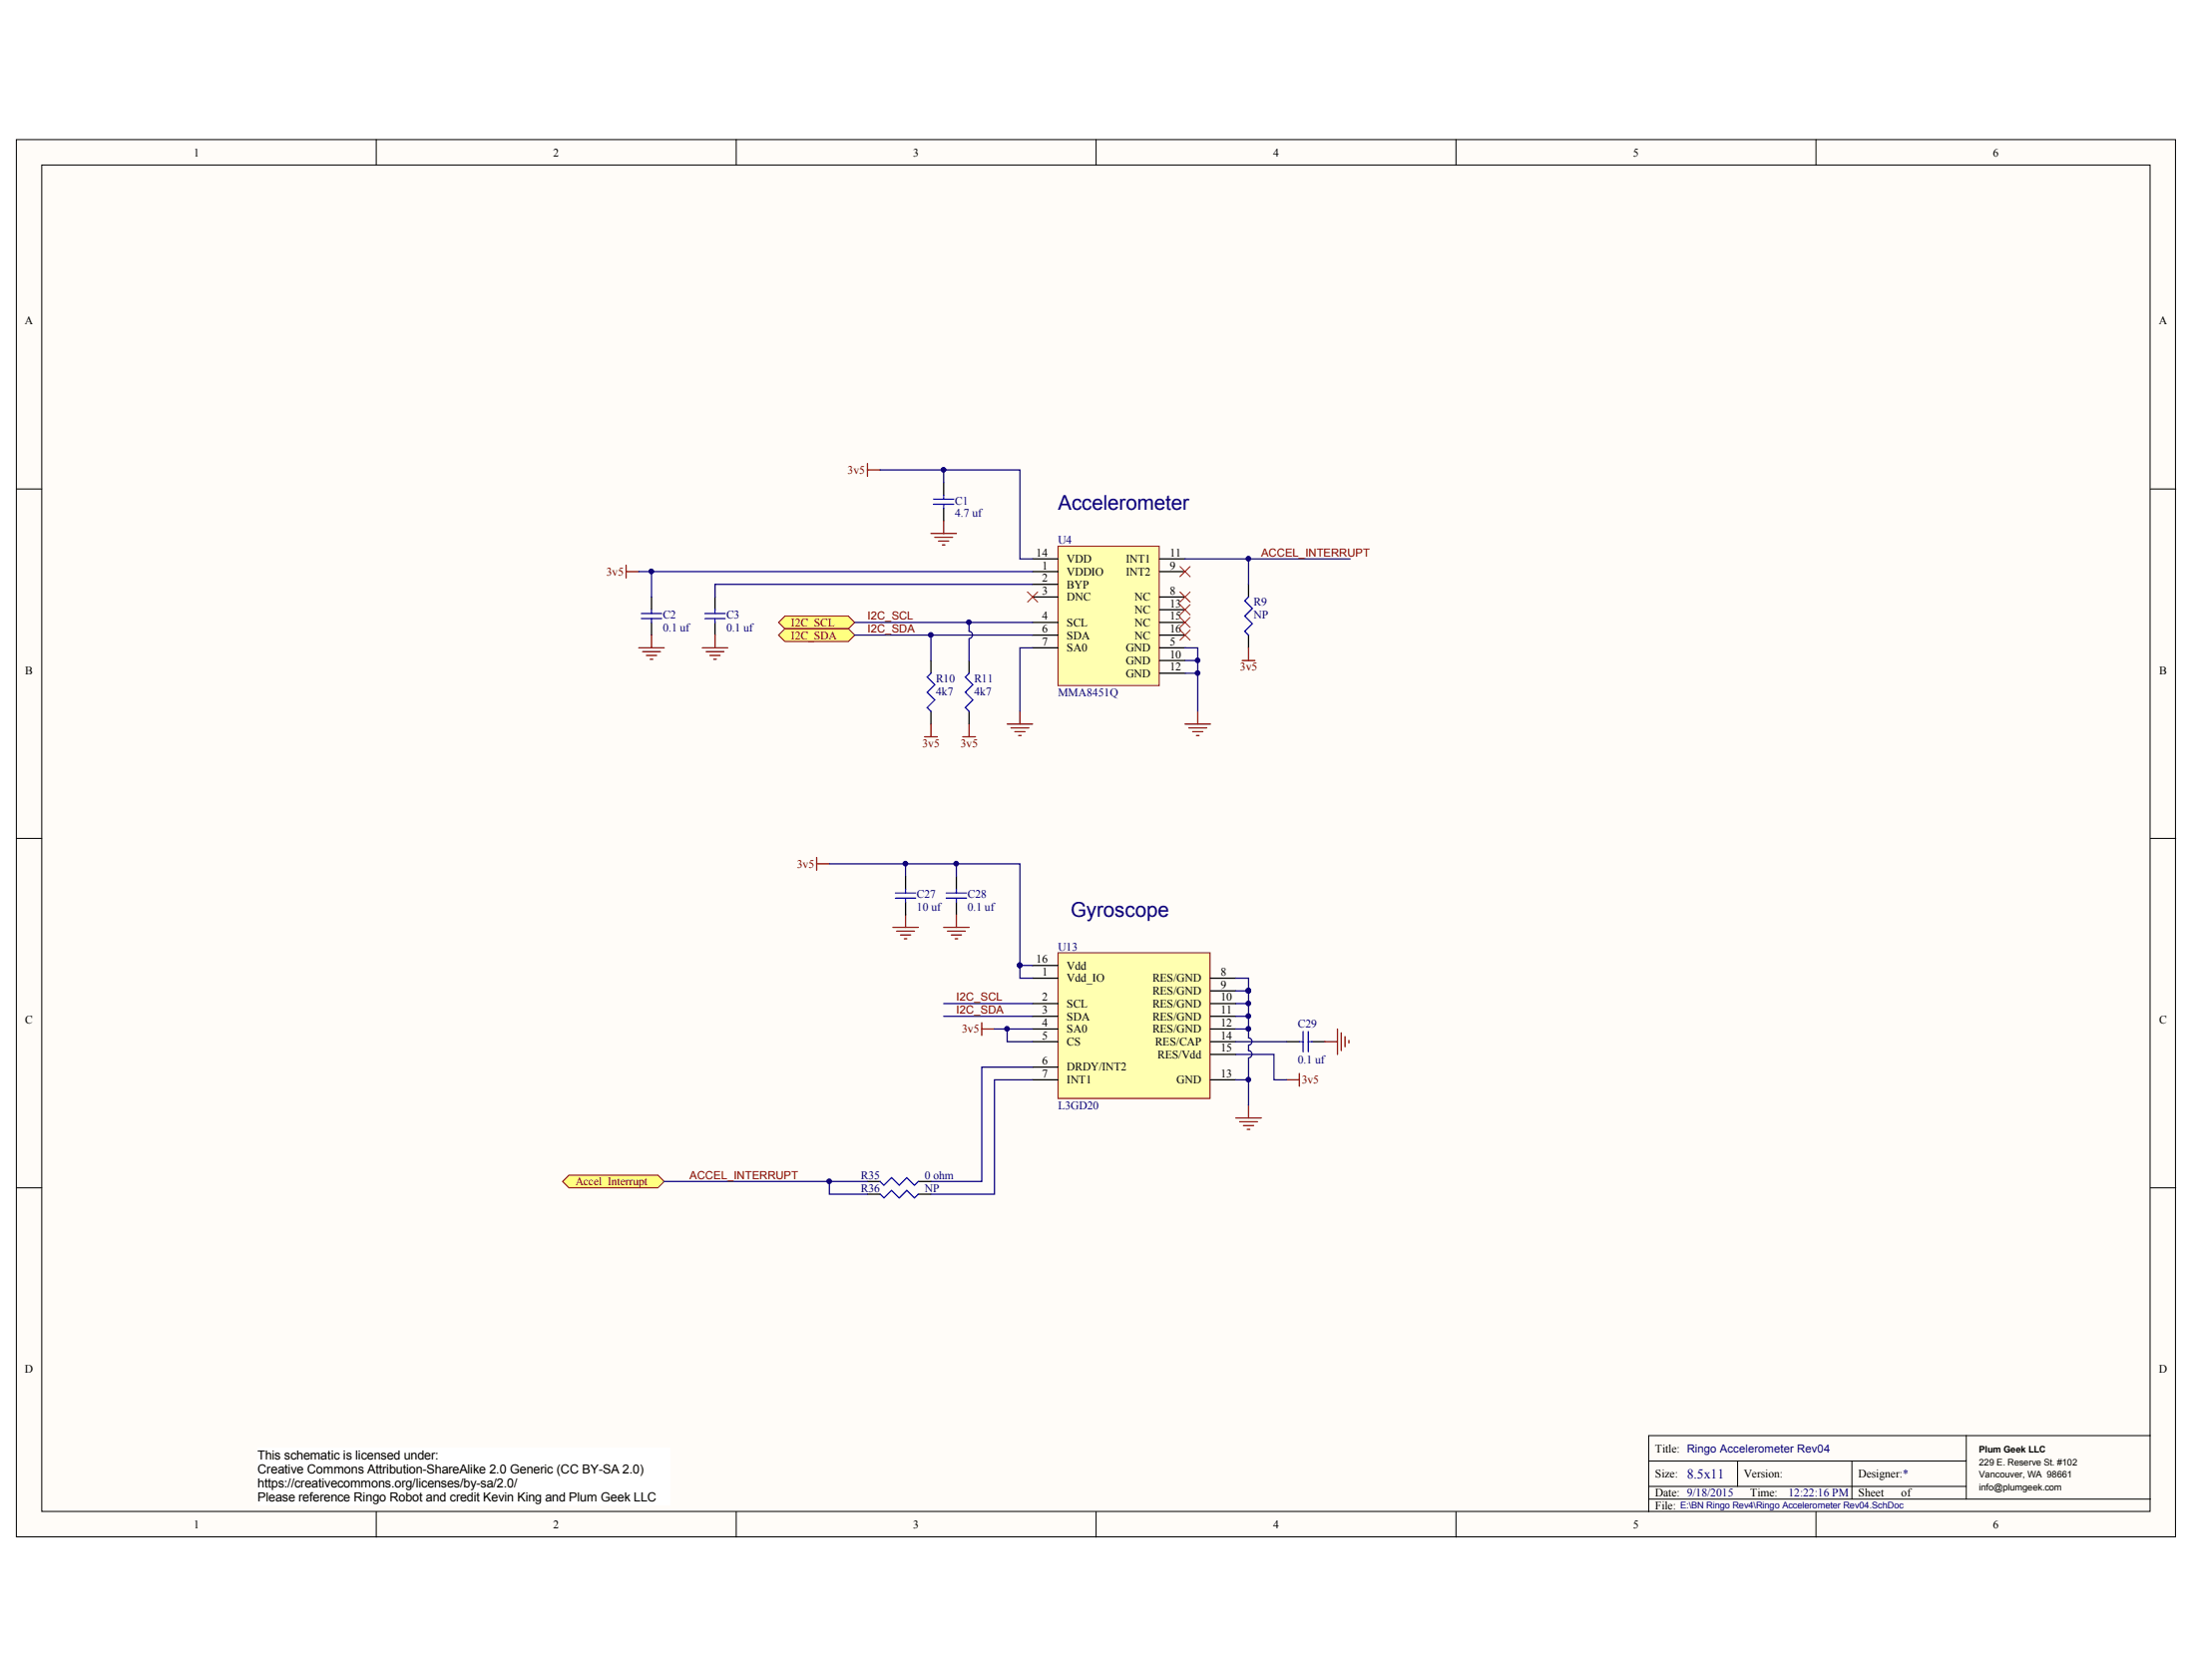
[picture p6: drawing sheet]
<svg xmlns="http://www.w3.org/2000/svg" width="272mm" height="208mm" viewBox="0 0 272 208" stroke-linecap="round" stroke-linejoin="round" font-family="sans-serif">
<g fill="#fffcf8" stroke="#000" stroke-width=".12">
<path d="M2 17.3h267.5v173.1h-267.5z"/>
<path d="M5.2 20.4h261.1v166.9h-261.1z"/>
</g>
<g fill="none" stroke="#000" stroke-width=".12">
<path d="M46.6 17.3v3.1M91.2 17.3v3.1M135.8 17.3v3.1M180.3 17.3v3.1M224.9 17.3v3.1M2 60.6h3.2M266.4 60.6h3.1M2 103.9h3.2M266.4 103.9h3.1M2 147.2h3.2M266.4 147.2h3.1M243.5 177.9v7.8"/>
<path d="M266.4 177.9h-62.2v9.4M46.6 187.3v3.2M91.2 187.3v3.2M135.8 187.3v3.2M180.3 187.3v3.2M204.2 181h39.3M204.2 185.7h62.2M204.2 184.2h39.3M215.2 181v3.2M224.9 187.3v3.2M229.4 181v4.7"/>
</g>
<path d="M131 67.7h12.6v17.2h-12.6z" fill="#ffffb0" stroke="#800000" stroke-width=".12"/>
<g fill="none" stroke="#000" stroke-width=".16">
<path d="M127.9 70.8h3.1M127.9 72.4h3.1M127.9 74h3.1M127.9 77.1h3.1M127.9 78.7h3.1M127.9 69.2h3.1M143.6 70.8h3.2M143.6 74h3.2M143.6 77.1h3.2M143.6 78.7h3.2M143.6 69.2h3.2M143.6 75.5h3.2"/>
<path d="M127.9 80.3h3.1M143.6 80.3h3.2M143.6 81.8h3.2M143.6 83.4h3.2"/>
</g>
<path d="M124.7 89.7h3.2M125.2 90.2h2.2M125.7 90.7h1.3M126.2 91.1h.3M126.3 88.1v1.6M146.8 89.7h3.1M147.2 90.2h2.3M147.7 90.7h1.3M148.2 91.1h.3M148.3 88.1v1.6" fill="none" stroke="#800000" stroke-width=".16"/>
<path d="M127.9 80.3h-1.6v7.8M146.8 81.8h1.5M146.8 83.4h1.5" fill="none" stroke="#11037f" stroke-width=".16"/>
<g fill="#000080" stroke="#000080" stroke-width=".12">
<circle cx="148.3" cy="81.8" r=".29"/>
<circle cx="148.3" cy="83.4" r=".29"/>
</g>
<path d="M127.3 73.3l1.2 1.3M128.5 73.3l-1.2 1.3M146.1 70.2l1.3 1.2M147.4 70.2l-1.3 1.2" fill="none" stroke="#f00" stroke-width=".12"/>
<g fill="#ffff80" stroke="#800000" stroke-width=".12">
<path d="M97.2 76.3h7.9l.8 .8-.8 .8h-7.9l-.8-.8z" fill-rule="evenodd"/>
<path d="M97.2 77.9h7.9l.8 .8-.8 .8h-7.9l-.8-.8z" fill-rule="evenodd"/>
</g>
<path d="M109 58.2h17.3v11h1.6M116.9 58.2v1.6M79.1 70.8h48.8M80.7 70.8v3.2M105.9 77.1h22M105.9 78.7h22M115.3 78.7v3.1M120 77.1v1.1a.45 .45 0 0 1 .5 .5 .45 .45 0 0 1-.5 .4M120 79.2v2.6M127.9 72.4h-39.3v1.6M146.8 69.2h20.4M154.6 69.2v3.2" fill="none" stroke="#11037f" stroke-width=".16"/>
<path d="M116.9 59.8v1.6M80.7 74v1.5M80.7 77.1v1.6M88.6 74v1.5M88.6 77.1v1.6M116.9 62.9v1.6M154.6 72.4v1.6M154.6 78.7v1.6M115.3 81.8v1.6M115.3 88.1v1.6M120 81.8v1.6M120 88.1v1.6" fill="none" stroke="#000" stroke-width=".16"/>
<g fill="none" stroke="#00f" stroke-width=".16">
<path d="M79.4 76h2.6M79.4 76.6h2.6M80.7 75.5v.5M80.7 76.6v.5M87.3 76h2.5M87.3 76.6h2.5M88.6 75.5v.5M88.6 76.6v.5M115.6 61.8h2.5M115.6 62.5h2.5M116.9 61.4v.4M116.9 62.5v.4"/>
<path d="M154.6 74l-.4 .4 .9 1-.9 .9 .9 1-.9 .9 .4 .5M115.3 83.4l-.5 .5 1 .9-1 1 1 .9-1 1 .5 .4M120 83.4l-.4 .5 .9 .9-.9 1 .9 .9-.9 1 .4 .4"/>
</g>
<g fill="#000080" stroke="#000080" stroke-width=".12">
<circle cx="120" cy="77.1" r=".29"/>
<circle cx="115.3" cy="78.7" r=".29"/>
<circle cx="154.6" cy="69.2" r=".29"/>
<circle cx="80.7" cy="70.8" r=".29"/>
<circle cx="116.9" cy="58.2" r=".29"/>
</g>
<g fill="none" stroke="#800000" stroke-width=".16">
<path d="M107.4 57.4v1.6M107.4 58.2h1.6M77.5 70v1.6M77.5 70.8h1.6M80.7 78.7v1.6M88.6 78.7v1.6M115.3 66.1h3.2M115.8 66.6h2.2M116.3 67h1.2M116.7 67.5h.3M116.9 64.5v1.6M79.1 80.3h3.2"/>
<path d="M79.6 80.7h2.2M80.1 81.2h1.2M80.5 81.7h.4M87 80.3h3.1M87.5 80.7h2.2M87.9 81.2h1.3M88.4 81.7h.3M114.5 91.3h1.6M115.3 89.7v1.6M119.2 91.3h1.6M120 89.7v1.6M153.9 81.8h1.5"/>
<path d="M154.6 80.3v1.5"/>
</g>
<path d="M131 118h18.9v18.1h-18.9z" fill="#ffffb0" stroke="#800000" stroke-width=".12"/>
<g fill="none" stroke="#000" stroke-width=".16">
<path d="M127.9 119.6h3.1M127.9 121.2h3.1M127.9 124.3h3.1M127.9 125.9h3.1M127.9 127.5h3.1M127.9 129.1h3.1M127.9 132.2h3.1M127.9 133.8h3.1M149.9 121.2h3.2M149.9 124.3h3.2M149.9 125.9h3.2M149.9 127.5h3.2"/>
<path d="M149.9 129.1h3.2M149.9 133.8h3.2M149.9 122.8h3.2M149.9 130.6h3.2"/>
</g>
<path d="M70.5 145.6h11l.8 .8-.8 .8h-11l-.8-.8z" fill-rule="evenodd" fill="#ffff80" stroke="#800000" stroke-width=".12"/>
<path d="M112.2 108.6v1.6M112.2 111.7v1.6M118.5 108.6v1.6M118.5 111.7v1.6M159.4 129.1h1.5M162.5 129.1h1.6M107.4 146.4h1.6M107.4 147.9h1.6M113.7 146.4h1.6M113.7 147.9h1.6" fill="none" stroke="#000" stroke-width=".16"/>
<g fill="none" stroke="#00f" stroke-width=".16">
<path d="M110.9 110.6h2.5M110.9 111.3h2.5M112.2 110.2v.4M112.2 111.3v.4M117.2 110.6h2.5M117.2 111.3h2.5M118.5 110.2v.4M118.5 111.3v.4M160.9 129.1h.5M161.4 127.8v2.5M162 127.8v2.5M162 129.1h.5"/>
<path d="M109 146.4l.5 .4 .9-.9 1 .9 .9-.9 1 .9 .4-.4M109 147.9l.5 .5 .9-.9 1 .9 .9-.9 1 .9 .4-.5"/>
</g>
<g fill="none" stroke="#11037f" stroke-width=".16">
<path d="M146.8 80.3h1.5v7.8M102.7 107h23.6v12.6M112.2 107v1.6M118.5 107v1.6M126.3 119.6v1.6h1.6M126.3 119.6h1.6M116.9 125.9h11M116.9 124.3h11M123.2 127.5h4.7M124.7 127.5v1.6h3.2M127.9 132.2h-6.3v14.2h-6.3M127.9 133.8h-4.7v14.1h-7.9"/>
<path d="M153.1 130.6h4.7v3.2h1.6M153.1 121.2h1.5v1.6M153.1 127.5h1.5M153.1 125.9h1.5M153.1 124.3h1.5M153.1 129.1h6.3M153.1 133.8h1.5M153.1 122.8h1.5M154.6 122.8v5.8a.45 .45 0 0 1 .5 .4 .45 .45 0 0 1-.5 .5M154.6 129.5v.7a.45 .45 0 0 1 .5 .4 .45 .45 0 0 1-.5 .5M154.6 131.1v5.8M82.3 146.4h25.1"/>
<path d="M102.7 146.4v1.5h4.7"/>
</g>
<g fill="#000080" stroke="#000080" stroke-width=".12">
<circle cx="102.7" cy="146.4" r=".29"/>
<circle cx="112.1" cy="107" r=".29"/>
<circle cx="118.4" cy="107" r=".29"/>
<circle cx="124.7" cy="127.5" r=".29"/>
<circle cx="126.3" cy="119.6" r=".29"/>
<circle cx="154.6" cy="133.8" r=".29"/>
<circle cx="154.6" cy="127.5" r=".29"/>
<circle cx="154.6" cy="125.9" r=".29"/>
<circle cx="154.6" cy="124.3" r=".29"/>
<circle cx="154.6" cy="122.7" r=".29"/>
</g>
<g fill="none" stroke="#800000" stroke-width=".16">
<path d="M101.1 106.2v1.6M101.1 107h1.6M110.6 114.9h3.1M111.1 115.4h2.2M111.5 115.8h1.3M112 116.3h.3M112.2 113.3v1.6M116.9 114.9h3.1M117.4 115.4h2.2M117.8 115.8h1.3M118.3 116.3h.3M118.5 113.3v1.6"/>
<path d="M121.6 126.7v1.6M121.6 127.5h1.6M153.1 138.5h3.1M153.5 139h2.2M154 139.4h1.3M154.5 139.9h.3M154.6 136.9v1.6M159.4 133.8h1.5M160.9 133v1.6M164.1 129.1h1.6M165.7 127.5v3.1M166.1 128v2.2"/>
<path d="M166.6 128.4v1.3M167.1 128.9v.3"/>
</g>
<path d="M146.1 73.3l1.3 1.3M146.1 74.9l1.3 1.3M146.1 76.5l1.3 1.2M146.1 78.1l1.3 1.2M147.4 73.3l-1.3 1.3M147.4 74.9l-1.3 1.3M147.4 76.5l-1.3 1.2M147.4 78.1l-1.3 1.2" fill="none" stroke="#f00" stroke-width=".12"/>
<path d="M31.9 179.4h51.1v7.1h-51.1z" fill="#fff" stroke="#fff" stroke-width=".12"/>
<g font-size="2.5" fill="#000080">
<text x="131" y="63.2">Accelerometer</text>
<text x="132.6" y="113.6">Gyroscope</text>
</g>
<text font-size="1.7" fill="#000080" x="208.9" y="183.2">8.5x11</text>
<g font-size="1.6">
<text x="31.9" y="180.8">This schematic is licensed under:</text>
<text x="31.9" y="182.6">Creative Commons Attribution-ShareAlike 2.0 Generic (CC BY-SA 2.0)</text>
<text x="31.9" y="184.3">https://creativecommons.org/licenses/by-sa/2.0/</text>
<text x="31.9" y="186">Please reference Ringo Robot and credit Kevin King and Plum Geek LLC</text>
</g>
<g font-size="1.4">
<text x="24" y="19.4">1</text>
<text x="68.5" y="19.4">2</text>
<text x="113.1" y="19.4">3</text>
<text x="157.7" y="19.4">4</text>
<text x="202.3" y="19.4">5</text>
<text x="246.8" y="19.4">6</text>
<text x="3.1" y="40.2">A</text>
<text x="267.4" y="40.2">A</text>
<text x="128.3" y="69">14</text>
<text x="129.1" y="70.5">1</text>
<text x="132.1" y="71.3">VDDIO</text>
<text x="132.1" y="69.7">VDD</text>
<text x="139.4" y="71.3">INT2</text>
<text x="139.4" y="69.7">INT1</text>
<text x="144.9" y="70.5">9</text>
<text x="144.9" y="69">11</text>
<text x="129.1" y="72.1">2</text>
<text x="129.1" y="73.6">3</text>
<text x="129.1" y="76.8">4</text>
<text x="132.1" y="72.9">BYP</text>
<text x="132.1" y="74.4">DNC</text>
<text x="132.1" y="77.6">SCL</text>
<text x="140.5" y="74.4">NC</text>
<text x="140.5" y="76">NC</text>
<text x="140.5" y="77.6">NC</text>
<text x="144.9" y="73.6">8</text>
<text x="144.9" y="75.2">13</text>
<text x="144.9" y="76.8">15</text>
<text x="3.1" y="83.5">B</text>
<text x="129.1" y="78.4">6</text>
<text x="129.1" y="80">7</text>
<text x="132.1" y="79.2">SDA</text>
<text x="132.1" y="80.7">SA0</text>
<text x="139.4" y="80.7">GND</text>
<text x="139.4" y="82.3">GND</text>
<text x="139.4" y="83.9">GND</text>
<text x="140.5" y="79.2">NC</text>
<text x="144.9" y="80">5</text>
<text x="144.9" y="81.5">10</text>
<text x="144.9" y="83.1">12</text>
<text x="144.9" y="78.4">16</text>
<text x="267.5" y="83.5">B</text>
<text x="128.3" y="119.3">16</text>
<text x="129.1" y="120.9">1</text>
<text x="129.1" y="124">2</text>
<text x="129.1" y="125.6">3</text>
<text x="132.1" y="121.7">Vdd_IO</text>
<text x="132.1" y="120.1">Vdd</text>
<text x="132.1" y="124.8">SCL</text>
<text x="142.7" y="121.7">RES/GND</text>
<text x="142.7" y="123.2">RES/GND</text>
<text x="142.7" y="124.8">RES/GND</text>
<text x="151.2" y="120.9">8</text>
<text x="151.2" y="122.5">9</text>
<text x="151.2" y="124">10</text>
<text x="151.2" y="125.6">11</text>
<text x="3.1" y="126.8">C</text>
<text x="129.1" y="127.2">4</text>
<text x="129.1" y="128.8">5</text>
<text x="129.1" y="131.9">6</text>
<text x="132.1" y="126.4">SDA</text>
<text x="132.1" y="128">SA0</text>
<text x="132.1" y="129.6">CS</text>
<text x="142.7" y="126.4">RES/GND</text>
<text x="142.7" y="128">RES/GND</text>
<text x="143.1" y="129.6">RES/CAP</text>
<text x="143.4" y="131.1">RES/Vdd</text>
<text x="151.2" y="127.2">12</text>
<text x="151.2" y="128.8">14</text>
<text x="151.2" y="130.3">15</text>
<text x="267.5" y="126.8">C</text>
<text x="129.1" y="133.5">7</text>
<text x="132.1" y="132.7">DRDY/INT2</text>
<text x="132.1" y="134.3">INT1</text>
<text x="145.7" y="134.3">GND</text>
<text x="151.2" y="133.5">13</text>
<text x="3.1" y="170.1">D</text>
<text x="267.4" y="170.1">D</text>
<text x="205" y="179.9">Title: Ringo Accelerometer Rev04</text>
<text x="205" y="183.1">Size:</text>
<text x="205" y="185.4">Date: 9/18/2015</text>
<text x="216" y="183.1">Version:</text>
<text x="216.8" y="185.4">Time:</text>
<text x="230.2" y="183.1">Designer:*</text>
<text x="230.2" y="185.4">Sheet</text>
<text x="235.5" y="185.4">of</text>
<text x="24" y="189.4">1</text>
<text x="68.5" y="189.4">2</text>
<text x="113.1" y="189.4">3</text>
<text x="157.7" y="189.4">4</text>
<text x="202.3" y="189.4">5</text>
<text x="205" y="187">File:</text>
<text x="246.8" y="189.4">6</text>
</g>
<g font-size="1.4" fill="#800000">
<text x="105" y="58.7">3v5</text>
<text x="75.1" y="71.3">3v5</text>
<text x="156.2" y="69">ACCEL_INTERRUPT</text>
<text x="98" y="77.6">I2C_SCL</text>
<text x="107.4" y="76.8">I2C_SCL</text>
<text x="98" y="79.2">I2C_SDA</text>
<text x="107.4" y="78.4">I2C_SDA</text>
<text x="153.6" y="83.1">3v5</text>
<text x="114.2" y="92.5">3v5</text>
<text x="119" y="92.5">3v5</text>
<text x="98.7" y="107.5">3v5</text>
<text x="118.5" y="124">I2C_SCL</text>
<text x="118.5" y="125.6">I2C_SDA</text>
<text x="119.1" y="128">3v5</text>
<text x="161.2" y="134.3">3v5</text>
<text x="71.3" y="146.9">Accel_Interrupt</text>
<text x="85.4" y="146.1">ACCEL_INTERRUPT</text>
</g>
<g font-size="1.4" fill="#000080">
<text x="118.3" y="64.1">4.7 uf</text>
<text x="118.3" y="62.5">C1</text>
<text x="131" y="67.4">U4</text>
<text x="82.1" y="76.6">C2</text>
<text x="90" y="76.6">C3</text>
<text x="155.3" y="76.6">NP</text>
<text x="155.3" y="75.1">R9</text>
<text x="82.1" y="78.2">0.1 uf</text>
<text x="90" y="78.2">0.1 uf</text>
<text x="115.9" y="86.1">4k7</text>
<text x="115.9" y="84.5">R10</text>
<text x="120.7" y="86.1">4k7</text>
<text x="120.7" y="84.5">R11</text>
<text x="131" y="86.3">MMA8451Q</text>
<text x="113.6" y="112.8">10 uf</text>
<text x="113.6" y="111.3">C27</text>
<text x="119.9" y="112.8">0.1 uf</text>
<text x="119.9" y="111.3">C28</text>
<text x="131" y="117.7">U13</text>
<text x="160.8" y="131.7">0.1 uf</text>
<text x="160.8" y="127.3">C29</text>
<text x="131" y="137.4">L3GD20</text>
<text x="106.6" y="146.1">R35</text>
<text x="106.6" y="147.7">R36</text>
<text x="114.5" y="146.1">0 ohm</text>
<text x="114.5" y="147.7">NP</text>
<text x="221.5" y="185.4">12:22:16 PM</text>
</g>
<g font-size="1.1">
<text x="245.1" y="180">Plum Geek LLC</text>
<text x="245.1" y="181.5">229 E. Reserve St. #102</text>
<text x="245.1" y="183.1">Vancouver, WA 98661</text>
<text x="245.1" y="184.7">info@plumgeek.com</text>
</g>
<text font-size="1.1" fill="#000080" x="208.1" y="186.9">E:\BN Ringo Rev4\Ringo Accelerometer Rev04.SchDoc</text>
</svg>
